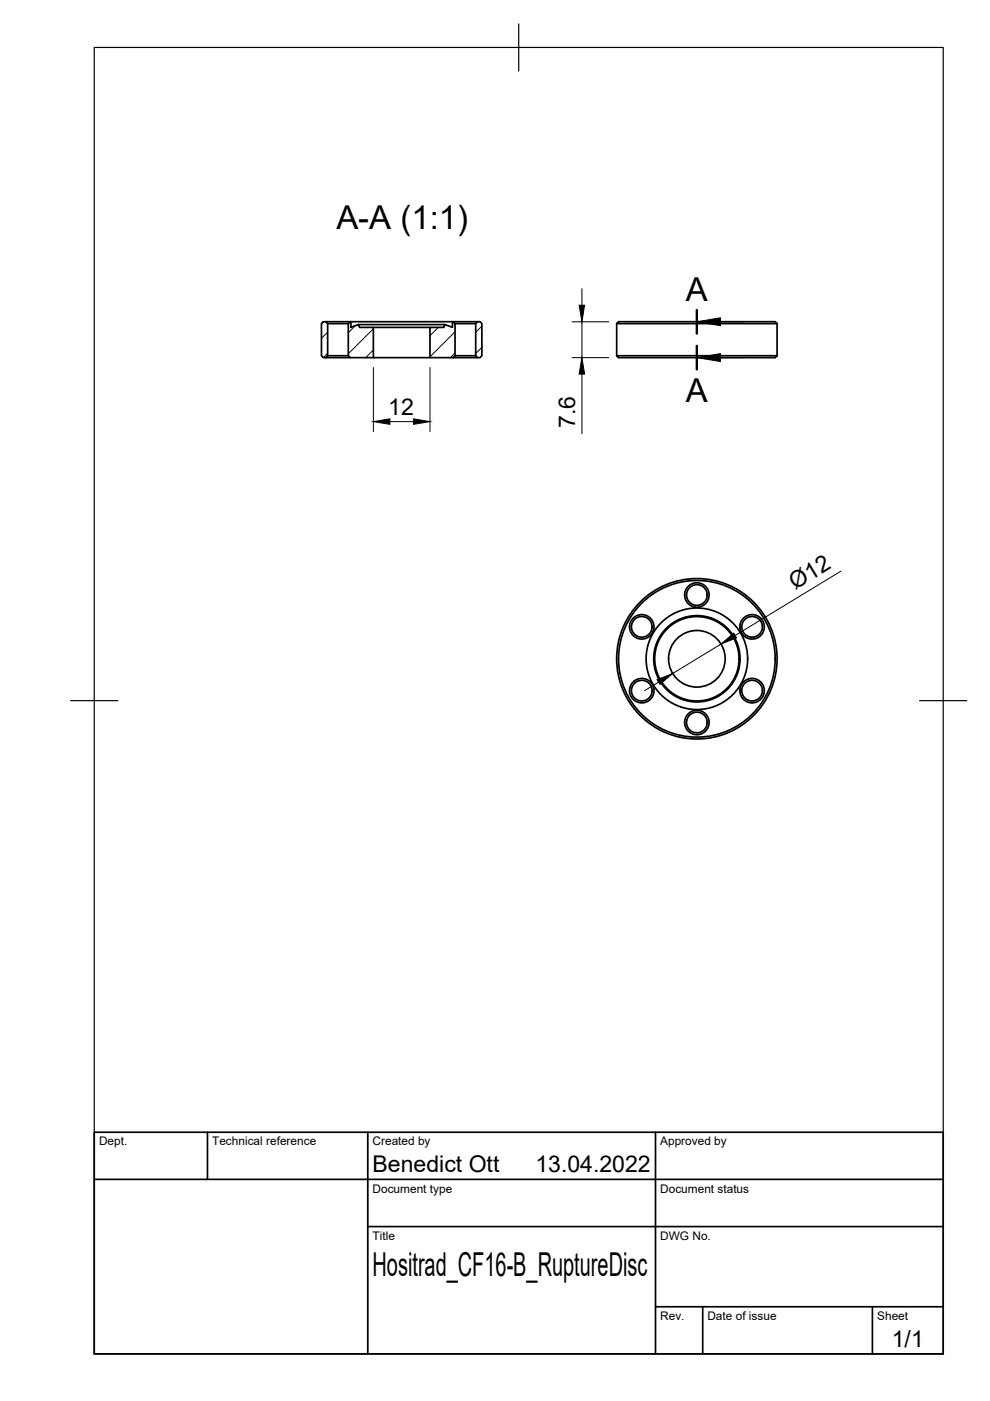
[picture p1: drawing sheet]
<svg xmlns="http://www.w3.org/2000/svg" width="210mm" height="297mm" viewBox="0 0 210 297" stroke-linecap="round" stroke-linejoin="round" font-family="sans-serif">
<!-- layer: Visible -->
<g fill="none" stroke="#000" stroke-width=".36">
<path d="M68.2 68.6l.4-.4h.5l.4 .4v6.8l-.4 .4h-.5l-.4-.4zM69.1 68.2h5.2M69.1 75.8h5.2M69.5 68.6h4.4M69.5 75.4h4.4M73.9 68.6l.5-.4v1.2l1.6-.6 .2 .6h3v6.4h-4.9l-.4-.4zM74.4 68.2h21.5M76 68.8h18.3M79.2 75.8h12M79.2 69.4h12M91.2 69.4h2.9l.2-.6 1.6 .6v-1.2l.6 .4v6.8l-.4 .4h-4.9zM96.1 68.2h5.2"/>
<path d="M96.1 75.8h5.2M96.5 68.6h4.4M96.5 75.4h4.4M100.9 68.6l.4-.4h.5l.4 .4v6.8l-.4 .4h-.5l-.4-.4zM130.7 75.4l.4 .4h33.3l.4-.4M130.7 68.6h34.1M130.7 75.4h34.1M164.8 68.6l-.4-.4h-33.3l-.4 .4v6.8M164.8 68.6v6.8"/>
<circle cx="136.1" cy="132.9" r="2.19"/>
<circle cx="136.1" cy="132.9" r="2.59"/>
<circle cx="147.8" cy="139.7" r="16.6"/>
<circle cx="147.8" cy="139.7" r="10.8"/>
<circle cx="147.8" cy="139.7" r="9.2"/>
<circle cx="147.8" cy="139.7" r="8.9"/>
<circle cx="147.8" cy="126.1" r="2.19"/>
<circle cx="147.8" cy="126.2" r="2.59"/>
<circle cx="147.8" cy="139.7" r="6"/>
<circle cx="147.8" cy="139.7" r="17"/>
<circle cx="159.5" cy="132.9" r="2.19"/>
<circle cx="159.5" cy="132.9" r="2.59"/>
<circle cx="136.1" cy="146.4" r="2.19"/>
<circle cx="136.1" cy="146.4" r="2.59"/>
<circle cx="147.8" cy="153.2" r="2.19"/>
<circle cx="147.8" cy="153.2" r="2.59"/>
<circle cx="159.5" cy="146.4" r="2.19"/>
<circle cx="159.5" cy="146.4" r="2.59"/>
</g>
<!-- layer: Border -->
<path d="M20 10.1h180v276.9h-180zM110 5.1v10M15 148.6h10M195 148.6h10" fill="none" stroke="#000" stroke-width=".25"/>
<!-- layer: TitleBlock -->
<path d="M20 240.1h180v46.9h-180zM20 250h180M44 240.1v9.9M78 240.1v46.9M139 240.1v46.9M78 260.1h122M139 277.1h61M149 277.1v9.9M185 277.1v9.9" fill="none" stroke="#000" stroke-width=".36"/>
<!-- layer: Hatching -->
<path d="M69.5 70.4l-1.3 1.3M69.5 74.9l-.9 .9M75.3 69.1l-1.4 1.4M79.2 69.7l-5.3 5.3M79.2 74.2l-1.7 1.6M92.9 69.4l-1.7 1.8M96.5 70.4l-5.3 5.3M96.5 74.9l-1 .9M102.2 69.2l-1.3 1.2M102.2 73.6l-1.3 1.3" fill="none" stroke="#000" stroke-width=".21"/>
<!-- layer: Section Lines -->
<path d="M147.7 65.7v5M147.7 73.3v5" fill="none" stroke="#000" stroke-width=".51"/>
<path d="M152.7 68.2h5.1M152.7 75.8h5.1" fill="none" stroke="#000" stroke-width=".21"/>
<path d="M147.7 68.2l5-.8v1.7zM147.7 75.8l5-.8v1.7z" fill="#000" stroke="#000" stroke-width=".21"/>
<!-- layer: FD_Dimensions -->
<path d="M79.2 77.9v13.6M91.2 77.9v13.6M121.3 68.2h7.8M121.3 75.8h7.8M123.4 61.2v3.5M123.4 68.2v7.6M123.4 79.3v12.7M82.7 89.4h5M152.9 136.6l-10.3 6.2M178.3 121.1l-22.4 13.6M139.6 144.6l-2.9 1.8" fill="none" stroke="#000" stroke-width=".21"/>
<path d="M122.8 64.7h1.2l-.6 3.5zM123.4 75.8l.6 3.5h-1.2zM79.2 89.4l3.5-.6v1.2zM87.7 88.8l3.5 .6-3.5 .6zM152.9 136.6l2.7-2.4 .6 1zM139.3 144.1l3.3-1.3-2.7 2.3z" fill="#000" stroke="#000" stroke-width=".21"/>
<g font-size="7">
<text x="71.3" y="48.5">A-A (1:1)</text>
<text x="145.4" y="63.7">A</text>
<text x="145.4" y="85.3">A</text>
<text x="79" y="270.6">Hositrad_CF16-B_RuptureDisc</text>
</g>
<g font-size="4.9">
<text x="82.3" y="88">12</text>
<text x="121.9" y="90.8" transform="rotate(-90 121.9 90.8)">7.6</text>
<text x="168.6" y="125.2" transform="rotate(-31 168.6 125.2)">Ø12</text>
<text x="79" y="248.5">Benedict Ott</text>
<text x="113.5" y="248.5">13.04.2022</text>
<text x="189.1" y="285.7">1/1</text>
</g>
<g font-size="2.5">
<text x="21" y="242.9">Dept.</text>
<text x="45" y="242.9">Technical reference</text>
<text x="79" y="242.9">Created by</text>
<text x="140" y="242.9">Approved by</text>
<text x="79" y="252.8">Document type</text>
<text x="140" y="252.8">Document status</text>
<text x="79" y="262.9">Title</text>
<text x="140" y="262.9">DWG No.</text>
<text x="140" y="279.9">Rev.</text>
<text x="150" y="279.9">Date of issue</text>
<text x="186" y="279.9">Sheet</text>
</g>
</svg>
